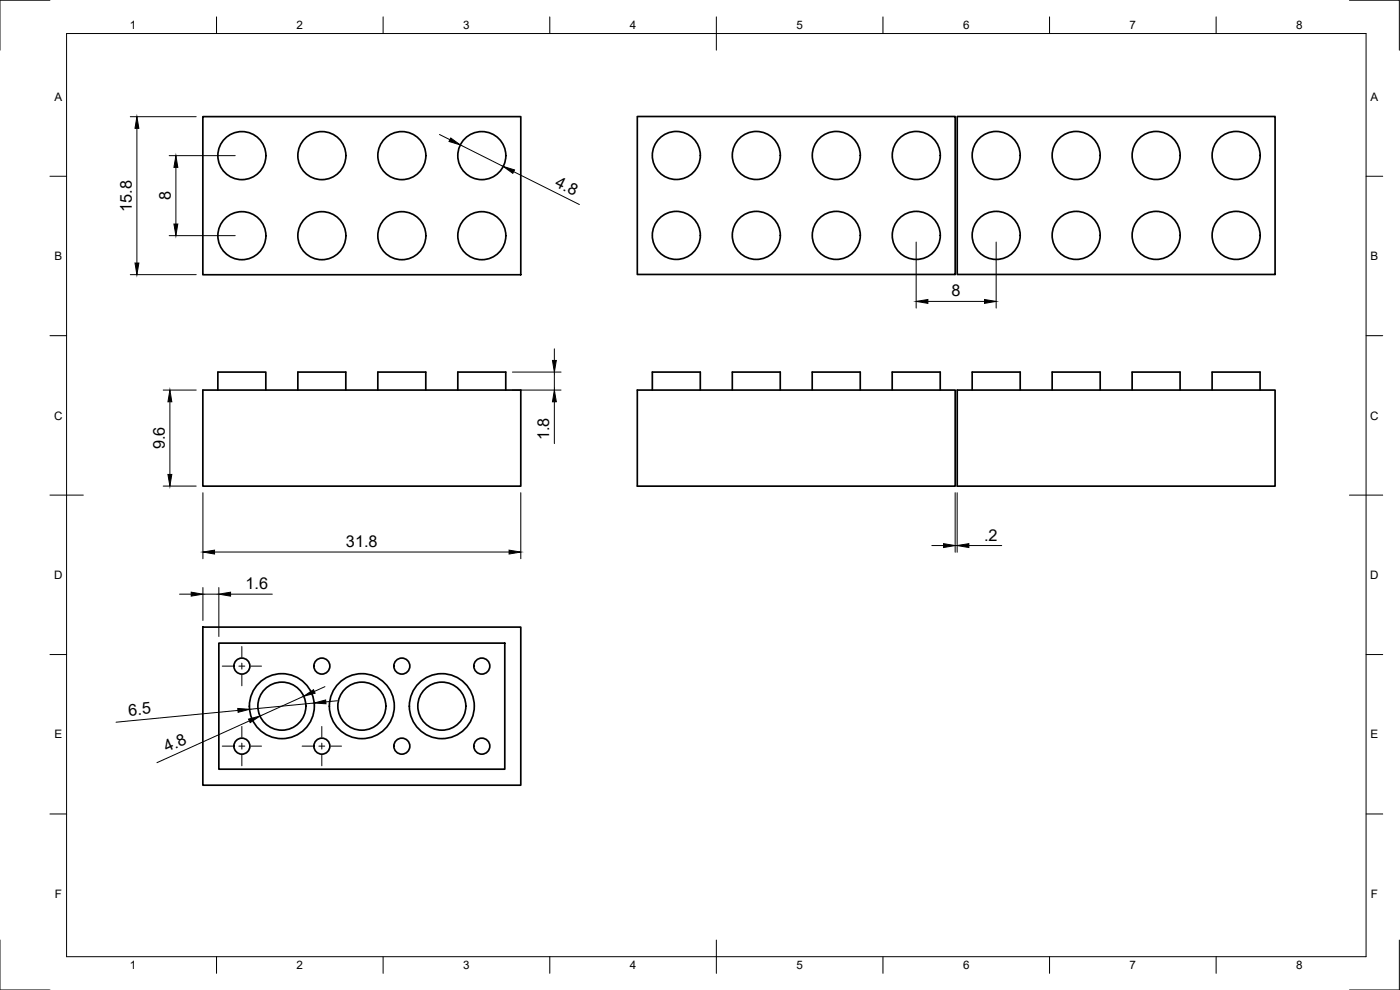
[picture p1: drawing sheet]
<svg xmlns="http://www.w3.org/2000/svg" width="420mm" height="297mm" viewBox="0 0 420 297" stroke-linecap="round" stroke-linejoin="round" font-family="sans-serif">
<!-- layer: Visible -->
<g fill="none" stroke="#000" stroke-width=".51">
<path d="M60.9 35h95.4v47.4h-95.4zM191.3 35h95.4v47.3h-95.4zM287.3 35h95.4v47.3h-95.4zM60.9 117h95.4v28.9h-95.4zM65.4 117v-5.4h14.4v5.4M89.4 117v-5.4h14.4v5.4M113.4 117v-5.4h14.4v5.4M137.4 117v-5.4h14.4v5.4M191.3 117h95.4v28.9h-95.4zM195.8 117v-5.4h14.4v5.4M219.8 117v-5.4h14.4v5.4M243.8 117v-5.4h14.4v5.4"/>
<path d="M267.8 117v-5.4h14.4v5.4M287.3 117h95.4v28.9h-95.4zM291.8 117v-5.4h14.4v5.4M315.8 117v-5.4h14.4v5.4M339.8 117v-5.4h14.4v5.4M363.8 117v-5.4h14.4v5.4M60.9 188.2h95.4v47.4h-95.4zM65.7 193h85.8v37.8h-85.8z"/>
<circle cx="72.6" cy="46.7" r="7.2"/>
<circle cx="96.6" cy="46.7" r="7.2"/>
<circle cx="120.6" cy="46.7" r="7.2"/>
<circle cx="144.6" cy="46.7" r="7.2"/>
<circle cx="203" cy="46.6" r="7.2"/>
<circle cx="227" cy="46.6" r="7.2"/>
<circle cx="251" cy="46.6" r="7.2"/>
<circle cx="275" cy="46.6" r="7.2"/>
<circle cx="299" cy="46.6" r="7.2"/>
<circle cx="323" cy="46.6" r="7.2"/>
<circle cx="347" cy="46.6" r="7.2"/>
<circle cx="371" cy="46.6" r="7.2"/>
<circle cx="72.6" cy="70.7" r="7.2"/>
<circle cx="96.6" cy="70.7" r="7.2"/>
<circle cx="120.6" cy="70.7" r="7.2"/>
<circle cx="144.6" cy="70.7" r="7.2"/>
<circle cx="203" cy="70.6" r="7.2"/>
<circle cx="227" cy="70.6" r="7.2"/>
<circle cx="251" cy="70.6" r="7.2"/>
<circle cx="275" cy="70.6" r="7.2"/>
<circle cx="299" cy="70.6" r="7.2"/>
<circle cx="323" cy="70.6" r="7.2"/>
<circle cx="347" cy="70.6" r="7.2"/>
<circle cx="371" cy="70.6" r="7.2"/>
<circle cx="72.6" cy="199.9" r="2.4"/>
<circle cx="96.6" cy="199.9" r="2.4"/>
<circle cx="120.6" cy="199.9" r="2.4"/>
<circle cx="144.6" cy="199.9" r="2.4"/>
<circle cx="84.6" cy="211.9" r="7.2"/>
<circle cx="84.6" cy="211.9" r="9.7"/>
<circle cx="108.6" cy="211.9" r="7.2"/>
<circle cx="108.6" cy="211.9" r="9.7"/>
<circle cx="132.6" cy="211.9" r="7.2"/>
<circle cx="132.6" cy="211.9" r="9.7"/>
<circle cx="72.6" cy="223.9" r="2.4"/>
<circle cx="96.6" cy="223.9" r="2.4"/>
<circle cx="120.6" cy="223.9" r="2.4"/>
<circle cx="144.6" cy="223.9" r="2.4"/>
</g>
<!-- layer: Border -->
<g fill="none" stroke="#000" stroke-width=".3">
<path d="M15 .1h-15v15M20 10.1h390v276.9h-390zM65 5.1v5M115 5.1v5M165 5.1v5M215 5.1v10M265 5.1v5M315 5.1v5M365 5.1v5M405 .1h15v15M15 52.9h5M410 52.9h5"/>
<path d="M15 100.7h5M410 100.7h5M15 148.6h10M405 148.6h10M15 196.4h5M410 196.4h5M15 244.2h5M410 244.2h5M0 282.1v14.9h15M65 287v5M115 287v5M165 287v5"/>
<path d="M215 282.1v9.9M265 287v5M315 287v5M365 287v5M420 282.1v14.9h-15"/>
</g>
<!-- layer: Dimensions -->
<g fill="none" stroke="#000" stroke-width=".3">
<path d="M39.1 35h19.8M41.1 38.5v40.4M50.8 46.7h19.8M52.8 50.2v17M131.9 40.4l3.1 1.5M138.2 43.5l12.8 6.4M154.2 51.5l19.7 9.9M50.8 70.7h19.8M275 72.6v19.8M299 72.6v19.8M39.1 82.4h19.8M278.5 90.4h17"/>
<path d="M49 117h9.9M153.8 117h14.6M153.8 111.6h14.6M166.4 104.7v3.4M166.4 111.6v5.4M51 120.6v21.8M166.4 120.6v12.5M49 145.8h9.9M60.9 147.8v19.8M156.3 147.8v19.8M286.7 147.8v17.9M287.3 147.8v17.9"/>
<path d="M53.9 178.3h3.5M60.9 176.3v9.9M60.9 178.3h4.8M64.4 165.6h88.4M65.7 176.3v14.7M69.2 178.3h12.5M279.7 163.7h3.5M286.7 163.7h.6M290.8 163.7h9.8M71.4 213.2l-36.6 3.5M74.8 216.3l-27.7 12.5M91.1 208.9l-13.1 5.9"/>
<path d="M94.3 210.9l-19.4 1.9M97.5 206l-3.2 1.5M101.3 210.3l-3.5 .3"/>
</g>
<g fill="#000" stroke="#000" stroke-width=".3">
<path d="M41.1 35l.6 3.5h-1.2zM52.8 46.7l.6 3.5h-1.2zM135.3 41.4l2.9 2.1-3.5-1.1zM151 49.9l3.4 1.1-.5 1zM40.5 78.9h1.2l-.6 3.5zM52.2 67.2h1.2l-.6 3.5zM275 90.4l3.5-.5v1.1zM295.5 89.9l3.5 .5-3.5 .6zM165.8 108.1h1.2l-.6 3.5zM51 117l.6 3.6h-1.2zM166.4 117l.6 3.6h-1.2zM50.4 142.4h1.2l-.6 3.4z"/>
<path d="M57.4 177.7l3.5 .6-3.5 .6zM60.9 165.6l3.5-.5v1.1zM65.7 178.3l3.5-.6v1.2zM152.8 165.1l3.5 .5-3.5 .6zM283.2 163.1l3.5 .6-3.5 .6zM287.3 163.7l3.5-.6v1.2zM71.4 212.6l3.5 .2-3.4 .9zM74.6 215.8l3.4-1-2.9 2zM91.1 208.9l3-2 .5 1.1zM94.3 210.9l3.4-.9 .1 1.2z"/>
</g>
<!-- layer: Center Lines -->
<g fill="none" stroke="#000" stroke-width=".3">
<path d="M66.7 199.9h3.2M71.7 199.9h1.8M72.6 194v3.2M72.6 199v1.8M75.3 199.9h3.2M72.6 202.6v3.2M72.6 218v3.2M96.6 218v3.2M66.7 223.9h3.2M71.7 223.9h1.8M72.6 223v1.8M72.6 226.6v3.2"/>
<path d="M75.3 223.9h3.2M90.7 223.9h3.2M95.7 223.9h1.8M96.6 223v1.8M96.6 226.6v3.2M99.3 223.9h3.2"/>
</g>
<g font-size="4.9">
<text x="166.3" y="55.8" transform="rotate(26 166.3 55.8)">4.8</text>
<text x="39.5" y="63.6" transform="rotate(-90 39.5 63.6)">15.8</text>
<text x="51.2" y="60.1" transform="rotate(-90 51.2 60.1)">8</text>
<text x="285.6" y="88.9">8</text>
<text x="49.4" y="134.8" transform="rotate(-90 49.4 134.8)">9.6</text>
<text x="164.8" y="132.1" transform="rotate(-90 164.8 132.1)">1.8</text>
<text x="103.8" y="164.1">31.8</text>
<text x="295.3" y="162.2">.2</text>
<text x="73.7" y="176.7">1.6</text>
<text x="38.7" y="214.7" transform="rotate(-6 38.7 214.7)">6.5</text>
<text x="50.1" y="225.8" transform="rotate(-24 50.1 225.8)">4.8</text>
</g>
<g font-size="3.5">
<text x="39" y="8.8">1</text>
<text x="89" y="8.8">2</text>
<text x="139" y="8.8">3</text>
<text x="189" y="8.8">4</text>
<text x="239" y="8.8">5</text>
<text x="289" y="8.8">6</text>
<text x="339" y="8.8">7</text>
<text x="389" y="8.8">8</text>
<text x="16.3" y="30.2">A</text>
<text x="411.3" y="30.2">A</text>
<text x="16.3" y="78">B</text>
<text x="411.3" y="78">B</text>
<text x="16.2" y="125.9">C</text>
<text x="411.2" y="125.9">C</text>
<text x="16.2" y="173.7">D</text>
<text x="411.2" y="173.7">D</text>
<text x="16.3" y="221.6">E</text>
<text x="411.3" y="221.6">E</text>
<text x="16.4" y="269.4">F</text>
<text x="411.4" y="269.4">F</text>
<text x="39" y="290.8">1</text>
<text x="89" y="290.8">2</text>
<text x="139" y="290.8">3</text>
<text x="189" y="290.8">4</text>
<text x="239" y="290.8">5</text>
<text x="289" y="290.8">6</text>
<text x="339" y="290.8">7</text>
<text x="389" y="290.8">8</text>
</g>
</svg>
